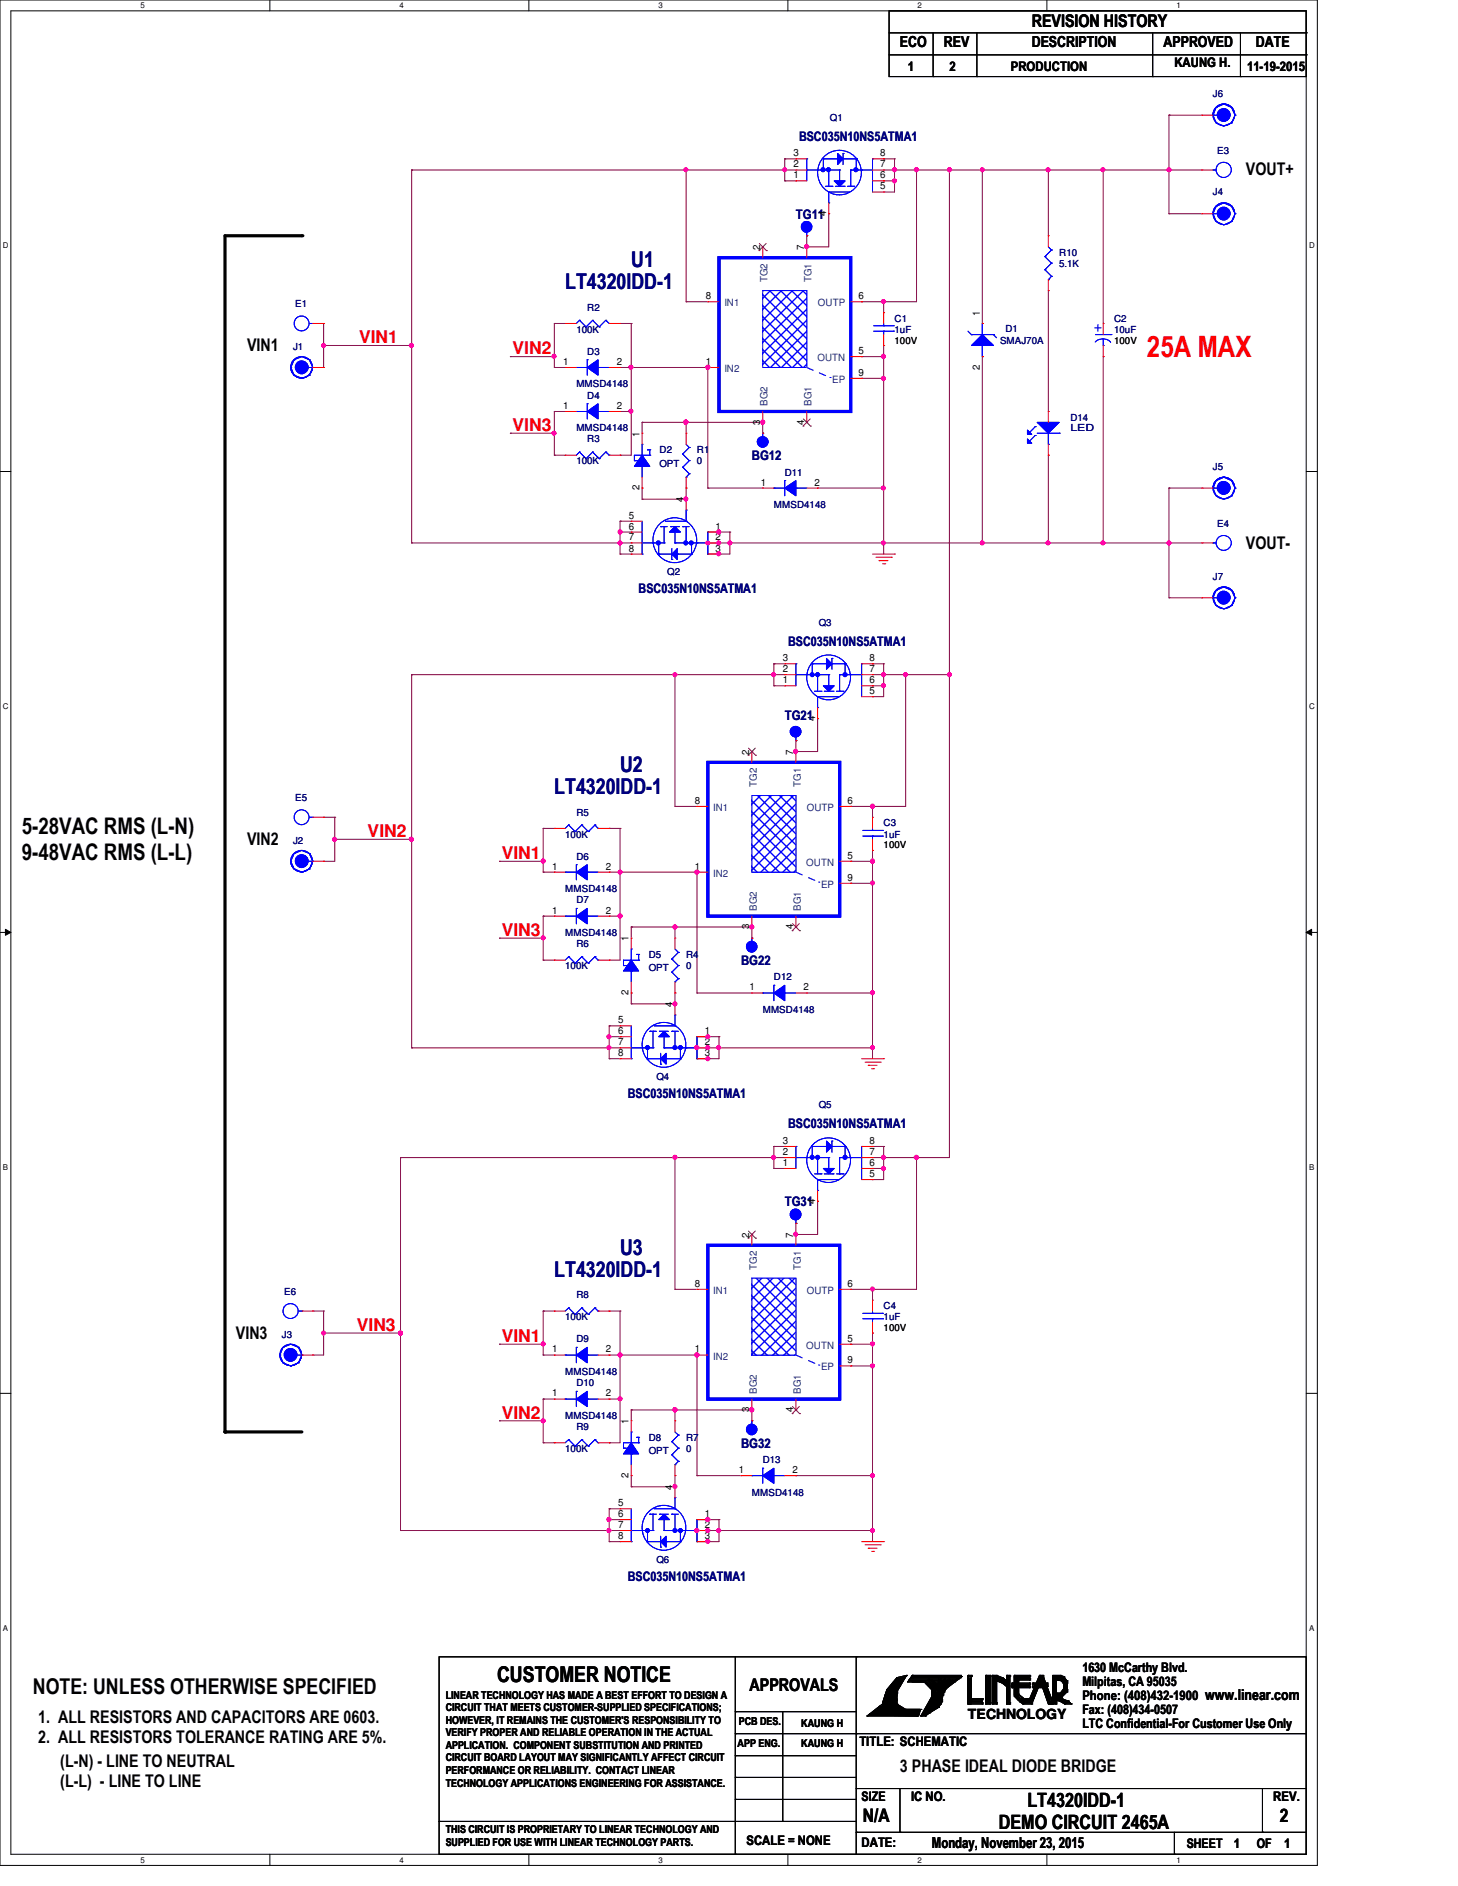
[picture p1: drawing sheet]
# OrCAD Capture schematic DC2465A-2.DSN
size Custom; title: HIGH POWER, HIGH EFFICIENCY; rev: 2; company: TM

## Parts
BG12  PAD060-SMT-T  [PAD060-SMT-T]
BG22  PAD060-SMT-T  [PAD060-SMT-T]
BG32  PAD060-SMT-T  [PAD060-SMT-T]
C1  1uF  [CC0805SMALL]
C2  10uF  [SANYO\6.3X7.7]
C3  1uF  [CC0805SMALL]
C4  1uF  [CC0805SMALL]
D1  SMAJ70A  [SMA-DIODE]
D2  OPT  [SOD123]
D3  MMSD4148  [SOD123]
D4  MMSD4148  [SOD123]
D5  OPT  [SOD123]
D6  MMSD4148  [SOD123]
D7  MMSD4148  [SOD123]
D8  OPT  [SOD123]
D9  MMSD4148  [SOD123]
D10  MMSD4148  [SOD123]
D11  MMSD4148  [SOD123]
D12  MMSD4148  [SOD123]
D13  MMSD4148  [SOD123]
D14  LED  [LED-ROHM-SML-010]
E1  MILL-MAX-2501  [MILL-MAX-2501]
E3  MILL-MAX-2501  [MILL-MAX-2501]
E4  MILL-MAX-2501  [MILL-MAX-2501]
E5  MILL-MAX-2501  [MILL-MAX-2501]
E6  MILL-MAX-2501  [MILL-MAX-2501]
J1  Banana Jack  [KEYSTONE-575-4]
J2  Banana Jack  [KEYSTONE-575-4]
J3  Banana Jack  [KEYSTONE-575-4]
J4  Banana Jack  [KEYSTONE-575-4]
J5  Banana Jack  [KEYSTONE-575-4]
J6  Banana Jack  [KEYSTONE-575-4]
J7  Banana Jack  [KEYSTONE-575-4]
Q1  BSC035N10NS5ATMA1  [SO8-POWERPAK]
Q2  BSC035N10NS5ATMA1  [SO8-POWERPAK]
Q3  BSC035N10NS5ATMA1  [SO8-POWERPAK]
Q4  BSC035N10NS5ATMA1  [SO8-POWERPAK]
Q5  BSC035N10NS5ATMA1  [SO8-POWERPAK]
Q6  BSC035N10NS5ATMA1  [SO8-POWERPAK]
R1  0  [CC0603SMALL]
R2  100K  [CC0603SMALL]
R3  100K  [CC0603SMALL]
R4  0  [CC0603SMALL]
R5  100K  [CC0603SMALL]
R6  100K  [CC0603SMALL]
R7  0  [CC0603SMALL]
R8  100K  [CC0603SMALL]
R9  100K  [CC0603SMALL]
R10  5.1K  [2512]
TG11  PAD060-SMT-T  [PAD060-SMT-T]
TG21  PAD060-SMT-T  [PAD060-SMT-T]
TG31  PAD060-SMT-T  [PAD060-SMT-T]
U1  LT4320IDD-1  [DFN8DD]
U2  LT4320IDD-1  [DFN8DD]
U3  LT4320IDD-1  [DFN8DD]

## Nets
GND: C1.2 C2.2 C3.2 C4.2 D1.2 D11.2(A) D12.2(A) D13.2(A) D14.2 E4.1(A) J5.1 J7.1 Q2.1(S1) Q2.2(S2) Q2.3(S3) Q4.1(S1) Q4.2(S2) Q4.3(S3) Q6.1(S1) Q6.2(S2) Q6.3(S3) U1.5(OUTN) U1.9(EP) U2.5(OUTN) U2.9(EP) U3.5(OUTN) U3.9(EP)
VIN1: D6.1(K) D9.1(K) E1.1(A) J1.1 Q1.1(S1) Q1.2(S2) Q1.3(S3) Q2.5(D1) Q2.6(D2) Q2.7(D3) Q2.8(D4) R5.1 R8.1 U1.8(IN1)
VIN2: D3.1(K) D10.1(K) E5.1(A) J2.1 Q3.1(S1) Q3.2(S2) Q3.3(S3) Q4.5(D1) Q4.6(D2) Q4.7(D3) Q4.8(D4) R2.1 R9.1 U2.8(IN1)
VIN3: D4.1(K) D7.1(K) E6.1(A) J3.1 Q5.1(S1) Q5.2(S2) Q5.3(S3) Q6.5(D1) Q6.6(D2) Q6.7(D3) Q6.8(D4) R3.1 R6.1 U3.8(IN1)
N00967: C1.1 C2.1 C3.1 C4.1 D1.1 E3.1(A) J4.1 J6.1 Q1.5(D1) Q1.6(D2) Q1.7(D3) Q1.8(D4) Q3.5(D1) Q3.6(D2) Q3.7(D3) Q3.8(D4) Q5.5(D1) Q5.6(D2) Q5.7(D3) Q5.8(D4) R10.1 U1.6(OUTP) U2.6(OUTP) U3.6(OUTP)
N01427: Q1.4(G) TG11.1(A) U1.7(TG1)
N01431: BG12.1(A) D2.1(CATHODE) R1.1 U1.3(BG2)
N05759: D2.2(ANODE) Q2.4(G) R1.2
N09127: D3.2(A) D4.2(A) D11.1(K) R2.2 R3.2 U1.1(IN2)
N14115: Q3.4(G) TG21.1(A) U2.7(TG1)
N14119: BG22.1(A) D5.1(CATHODE) R4.1 U2.3(BG2)
N14291: D5.2(ANODE) Q4.4(G) R4.2
N14383: D6.2(A) D7.2(A) D12.1(K) R5.2 R6.2 U2.1(IN2)
N15438: Q5.4(G) TG31.1(A) U3.7(TG1)
N15442: BG32.1(A) D8.1(CATHODE) R7.1 U3.3(BG2)
N15614: D8.2(ANODE) Q6.4(G) R7.2
N15706: D9.2(A) D10.2(A) D13.1(K) R8.2 R9.2 U3.1(IN2)
N82988: D14.1 R10.2

Not connected (* = marked no-connect by the designer): U1 2(TG2)* 4(BG1)*; U2 2(TG2)* 4(BG1)*; U3 2(TG2)* 4(BG1)*

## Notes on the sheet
- VOUT+
- VIN1
- 25A MAX
- VOUT-
- 5-28VAC RMS (L-N)
  9-48VAC RMS (L-L)
- VIN2
- VIN3
- NOTE: UNLESS OTHERWISE SPECIFIED
- 1.  ALL RESISTORS AND CAPACITORS ARE 0603.
  2.  ALL RESISTORS TOLERANCE RATING ARE 5%.
- (L-N) - LINE TO NEUTRAL
  (L-L)  - LINE TO LINE
- 3 PHASE IDEAL DIODE BRIDGE
